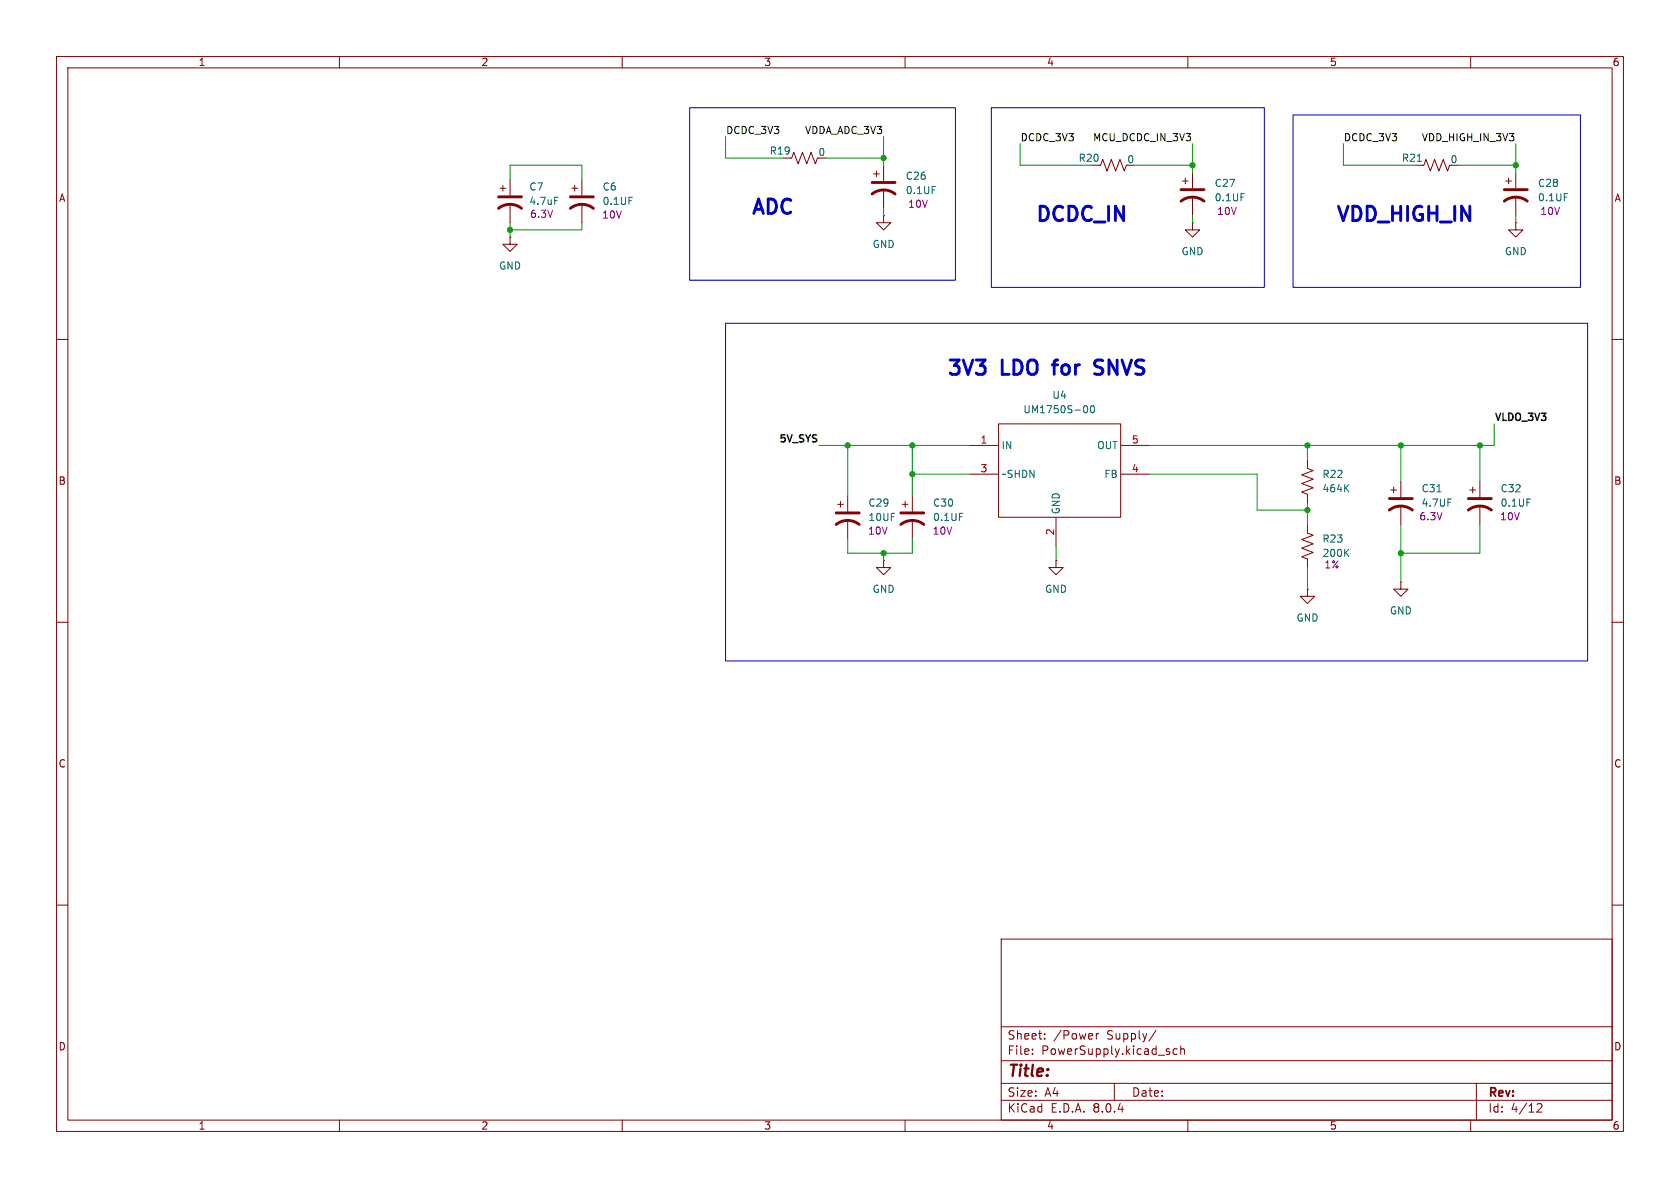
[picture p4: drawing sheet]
<svg xmlns="http://www.w3.org/2000/svg" width="297mm" height="210mm" viewBox="0 0 297 210" stroke-linecap="round" stroke-linejoin="round" font-family="sans-serif">
<g fill="none" stroke="#840000" stroke-width=".18">
<path d="M10 10h277v190h-277zM12 12h273v186h-273zM60 10v2M110 10v2M160 10v2M210 10v2M260 10v2M88.4 33.3h1M88.9 32.8v1M90.2 31.8v2.7M90.2 36.1v3.3M101.1 33.3h1"/>
<path d="M101.6 32.8v1M102.9 31.8v2.7M102.9 36.1v3.3M139.7 27.9h.3l.3-1 .8 2.1 .8-2.1 .7 2.1 .8-2.1 .7 2.1 .4-1.1M154.4 30.7h1M154.9 30.2v1M156.2 38.1v1.3h1.3l-1.3 1.2-1.3-1.2h1.3M156.2 38.1h.1M156.2 29.2v2.8M156.2 33.5v3.3M194.3 29.2h.3l.3-1 .8 2 .8-2 .7 2 .8-2 .8 2 .3-1M209 32h1.1"/>
<path d="M209.5 31.5v1M210.8 39.4v1.2h1.3l-1.3 1.3-1.3-1.3h1.3M210.8 39.4h.1M210.8 30.5v2.8M210.8 34.8v3.3M250.2 29.2h1.5l.4-1 .8 2 .7-2 .8 2 .7-2 .8 2 .4-1M266.2 32h1M266.7 31.5v1M268 39.4v1.2h1.2l-1.2 1.3-1.3-1.3h1.3M268 39.4h.1M268 30.5v2.8M268 34.8v3.3"/>
<path d="M10 60h2M90.2 41.9v1.3h1.2l-1.2 1.3-1.3-1.3h1.3M90.2 41.9h.1M285 60h2M171.4 78.7h5M176.5 74.9h21.6v16.5h-21.6zM198.2 78.7h5M148.1 89.2h1M148.6 88.6v1.1M149.9 87.6v2.8M149.9 91.9v3.4M156.2 99.1v1.2h1.3l-1.3 1.3-1.3-1.3h1.3"/>
<path d="M156.2 99.1h.1M159.5 89.2h1M160 88.6v1.1M161.3 87.6v2.8M161.3 91.9v3.4M171.4 83.8h5M186.7 99.1v1.2h1.3l-1.3 1.3-1.3-1.3h1.3M186.7 99.1h.1M186.7 91.5v5M198.2 83.8h5M231.1 92.7v1.5l1.1 .4-2.1 .8 2.1 .7-2.1 .8 2.1 .8-2.1 .7 1 .4v1.5M231.1 81.3v1.5l1.1 .4-2.1 .7 2.1 .8-2.1 .8 2.1 .7-2.1 .8 1 .4v1.5"/>
<path d="M245.9 86.6h1M246.4 86.1v1M247.6 85.1v2.8M247.6 89.4v3.3M259.8 86.6h1.1M260.3 86.1v1M261.6 85.1v2.8M261.6 89.4v3.3M10 110h2M231.1 104.1v1.3h1.3l-1.3 1.3-1.2-1.3h1.2M231.1 104.1h.1M247.6 102.9v1.2h1.3l-1.3 1.3-1.2-1.3h1.2"/>
<path d="M247.6 102.9h.1M285 110h2M10 160h2M285 160h2M177 166h108v32h-108zM60 198v2M110 198v2M160 198v2M177 194.5h108M177 191.5h108M177 187.5h108M177 181.5h108"/>
<path d="M182.5 186.3v.1M182.5 185.5v.1M184.7 183.6v.1M184.7 182.8v.1M193.8 182.7v1M194.2 182.7l-.2 .1-.2 .2M197 191.5v3M204.4 182.1l-1.3 2M208.1 185.5l-.4-.1-.3 .3v.4l.1 .2h.6M208.7 185.5l.3-.1 .3 .1 .1 .9M208.7 184.9v1.5M210 198v2"/>
<path d="M260 198v2M261 191.5v6.5M271.7 195.2l.6-.1 .2 .1 .1 .3-.9 1.1h.9"/>
</g>
<g fill="none" stroke="#840000" stroke-width=".51">
<path d="M88.1 36.8a3.3 3.3 0 0 1 4.1 0M88.1 34.8h4.1M100.8 36.8a3.3 3.3 0 0 1 4.1 0M100.8 34.8h4.1M154.2 34.3a3.3 3.3 0 0 1 4 0M154.2 32.3h4M208.8 35.6a3.3 3.3 0 0 1 4.1 0M208.8 33.5h4.1M265.9 35.6a3.3 3.3 0 0 1 4.1 0M265.9 33.5h4.1M147.8 92.7a3.3 3.3 0 0 1 4.1 0M147.8 90.7h4.1"/>
<path d="M159.3 92.7a3.3 3.3 0 0 1 4 0M159.3 90.7h4M245.6 90.2a3.3 3.3 0 0 1 4.1 0M245.6 88.1h4.1M259.6 90.2a3.3 3.3 0 0 1 4.1 0M259.6 88.1h4.1"/>
</g>
<path d="M98.1 34.9h.6M250.6 28.5h.7M191.7 71.8l.2-.1a.68 .68 0 0 1 .4 .6 .68 .68 0 0 1-.4 .7l-.2-.1M192.9 71.8l.2-.1a.68 .68 0 0 1 .4 .6 .68 .68 0 0 1-.4 .7l-.2-.2-.1-.3zM237.9 97.6l.5 .8M237.9 86.2l.5 .7M238.4 97.1l-.7 .7M238.4 85.7l-.7 .7M254 86.9h.8" fill="none" stroke="#006464" stroke-width=".18"/>
<path d="M186 64.5h1M193.5 66.1l1 .1M194.6 63.6h-.6a.62 .62 0 0 0-.5 .6 .62 .62 0 0 0 .5 .6l.5 .2" fill="none" stroke="#0000c2" stroke-width=".51"/>
<path d="M121.9 19.1h47v30.4h-47zM175.3 19.1h48.2v31.7h-48.2zM228.6 20.3h50.8v30.5h-50.8zM128.3 57.2h152.4v59.6h-152.4z" fill="none" stroke="#0000c2" stroke-width=".18"/>
<g fill="none" stroke="#009600" stroke-width=".18">
<path d="M90.2 31.8v-2.6h12.7v2.6M90.2 39.4v2.5M102.9 39.4v1.2h-12.7M128.3 24.1v3.8h10.1M146 27.9h10.2M156.2 24.1v5.1M156.2 36.8v1.3M180.3 25.4v3.8h12.7M200.7 29.2h10.1M210.8 25.4v5.1M210.8 38.1v1.3M237.5 25.4v3.8h12.7"/>
<path d="M257.8 29.2h10.2M268 25.4v5.1M268 38.1v1.3M144.8 78.7h26.6M149.9 78.7v8.9M161.3 78.7v8.9M231.1 78.7v2.6M247.6 78.7v6.4M261.6 78.7v6.4M264.2 74.9v3.8h-61M149.9 95.3v2.5h11.4v-2.5M156.2 97.8v1.3"/>
<path d="M161.3 83.8h10.1M186.7 96.5v2.6M203.2 83.8h19v6.4h8.9M231.1 88.9v3.8M247.6 92.7v10.2M261.6 92.7v5.1h-14M231.1 100.3v3.8"/>
</g>
<g fill="#009600" stroke="#009600" stroke-width=".18">
<circle cx="268" cy="29.2" r=".46"/>
<circle cx="247.6" cy="97.8" r=".46"/>
<circle cx="261.6" cy="78.7" r=".46"/>
<circle cx="247.6" cy="78.7" r=".46"/>
<circle cx="149.9" cy="78.7" r=".46"/>
<circle cx="161.3" cy="78.7" r=".46"/>
<circle cx="161.3" cy="83.8" r=".46"/>
<circle cx="156.2" cy="97.8" r=".46"/>
<circle cx="90.2" cy="40.6" r=".46"/>
<circle cx="156.2" cy="27.9" r=".46"/>
<circle cx="231.1" cy="90.2" r=".46"/>
<circle cx="231.1" cy="78.7" r=".46"/>
<circle cx="210.8" cy="29.2" r=".46"/>
</g>
<g font-size="3.5" fill="#0000c2">
<text x="132.5" y="38.6">ADC</text>
<text x="182.8" y="39.9">DCDC_IN</text>
<text x="235.9" y="39.9">VDD_HIGH_IN</text>
<text x="167.1" y="67.1">3V3</text>
<text x="177.1" y="67.1">LDO</text>
<text x="187.3" y="67.1">for</text>
<text x="195.6" y="67.1">SNVS</text>
</g>
<text font-size="2.8" fill="#840000" x="178" y="190.9">Title:</text>
<g font-size="2.1" fill="#840000">
<text x="178" y="184">Sheet:</text>
<text x="186.2" y="184">/Power</text>
<text x="195.7" y="184">Supply/</text>
<text x="178" y="186.7">File:</text>
<text x="184.1" y="186.7">PowerSupply.kicad_sch</text>
<text x="178" y="196.9">KiCad</text>
<text x="178" y="194.1">Size:</text>
<text x="184.7" y="194.1">A4</text>
<text x="185.7" y="196.9">E.D.A.</text>
<text x="193.3" y="196.9">8.0.4</text>
<text x="200" y="194.1">Date:</text>
<text x="263" y="194.3">Rev:</text>
<text x="263" y="196.9">Id:</text>
<text x="267.1" y="196.9">4/12</text>
</g>
<g font-size="1.8" fill="#840000">
<text x="35" y="11.9">1</text>
<text x="85" y="11.9">2</text>
<text x="135" y="11.9">3</text>
<text x="185" y="11.9">4</text>
<text x="235" y="11.9">5</text>
<text x="285" y="11.9">6</text>
<text x="10.3" y="35.9">A</text>
<text x="285.3" y="35.9">A</text>
<text x="10.3" y="85.9">B</text>
<text x="285.3" y="85.9">B</text>
<text x="10.3" y="135.9">C</text>
<text x="285.3" y="135.9">C</text>
<text x="10.3" y="185.9">D</text>
<text x="285.3" y="185.9">D</text>
<text x="35" y="199.9">1</text>
<text x="85" y="199.9">2</text>
<text x="135" y="199.9">3</text>
<text x="185" y="199.9">4</text>
<text x="235" y="199.9">5</text>
<text x="285" y="199.9">6</text>
</g>
<g font-size="1.8" fill="#0f0f0f">
<text x="128.3" y="23.8">DCDC_3V3</text>
<text x="142.2" y="23.8">VDDA_ADC_3V3</text>
<text x="180.3" y="25.1">DCDC_3V3</text>
<text x="193.1" y="25.1">MCU_DCDC_IN_3V3</text>
<text x="237.5" y="25.1">DCDC_3V3</text>
<text x="251.3" y="25.1">VDD_HIGH_IN_3V3</text>
<text x="264.2" y="74.5">VLDO_3V3</text>
<text x="137.5" y="78.3">5V_SYS</text>
</g>
<g font-size="1.8" fill="#006464">
<text x="136" y="27.5">R19</text>
<text x="144.6" y="27.8">0</text>
<text x="190.6" y="28.8">R20</text>
<text x="199.2" y="29.1">0</text>
<text x="247.7" y="28.8">R21</text>
<text x="256.3" y="29.1">0</text>
<text x="93.5" y="33.9">C7</text>
<text x="106.4" y="33.9">C6</text>
<text x="160" y="34.5">0.1UF</text>
<text x="160" y="32">C26</text>
<text x="214.6" y="35.8">0.1UF</text>
<text x="214.6" y="33.2">C27</text>
<text x="271.8" y="33.2">C28</text>
<text x="271.8" y="35.8">0.1UF</text>
<text x="93.5" y="36.4">4.7uF</text>
<text x="106.4" y="36.4">0.1UF</text>
<text x="88.1" y="47.9">GND</text>
<text x="154.2" y="44">GND</text>
<text x="208.8" y="45.3">GND</text>
<text x="265.9" y="45.3">GND</text>
<text x="186" y="70.7">U4</text>
<text x="180.8" y="73.3">UM1750S-00</text>
<text x="177" y="79.6">IN</text>
<text x="193.9" y="79.6">OUT</text>
<text x="153.4" y="89.8">C29</text>
<text x="164.9" y="89.8">C30</text>
<text x="177" y="84.7">~SHDN</text>
<text x="195.1" y="84.7">FB</text>
<text x="233.7" y="87.2">464K</text>
<text x="233.7" y="84.7">R22</text>
<text x="251.2" y="89.8">4.7UF</text>
<text x="251.2" y="87.2">C31</text>
<text x="265.2" y="87.2">C32</text>
<text x="265.2" y="89.8">0.1UF</text>
<text x="153.4" y="92.3">10UF</text>
<text x="164.9" y="92.3">0.1UF</text>
<text x="187.6" y="91" transform="rotate(-90 187.6 91)">GND</text>
<text x="233.7" y="98.7">200K</text>
<text x="233.7" y="96.1">R23</text>
<text x="154.2" y="105">GND</text>
<text x="184.7" y="105">GND</text>
<text x="229.1" y="110.1">GND</text>
<text x="245.6" y="108.8">GND</text>
</g>
<g font-size="1.8" fill="#840084">
<text x="93.6" y="38.7">6.3V</text>
<text x="106.3" y="38.8">10V</text>
<text x="160.5" y="36.9">10V</text>
<text x="215.1" y="38.2">10V</text>
<text x="272.2" y="38.2">10V</text>
<text x="153.3" y="94.7">10V</text>
<text x="164.8" y="94.7">10V</text>
<text x="250.8" y="92.2">6.3V</text>
<text x="265.1" y="92.2">10V</text>
<text x="234" y="100.7">1%</text>
</g>
<g font-size="1.8" fill="#a90000">
<text x="173.2" y="78.5">1</text>
<text x="173.2" y="83.6">3</text>
<text x="200" y="83.6">4</text>
<text x="200" y="78.5">5</text>
<text x="186.4" y="94.7" transform="rotate(-90 186.4 94.7)">2</text>
</g>
</svg>
